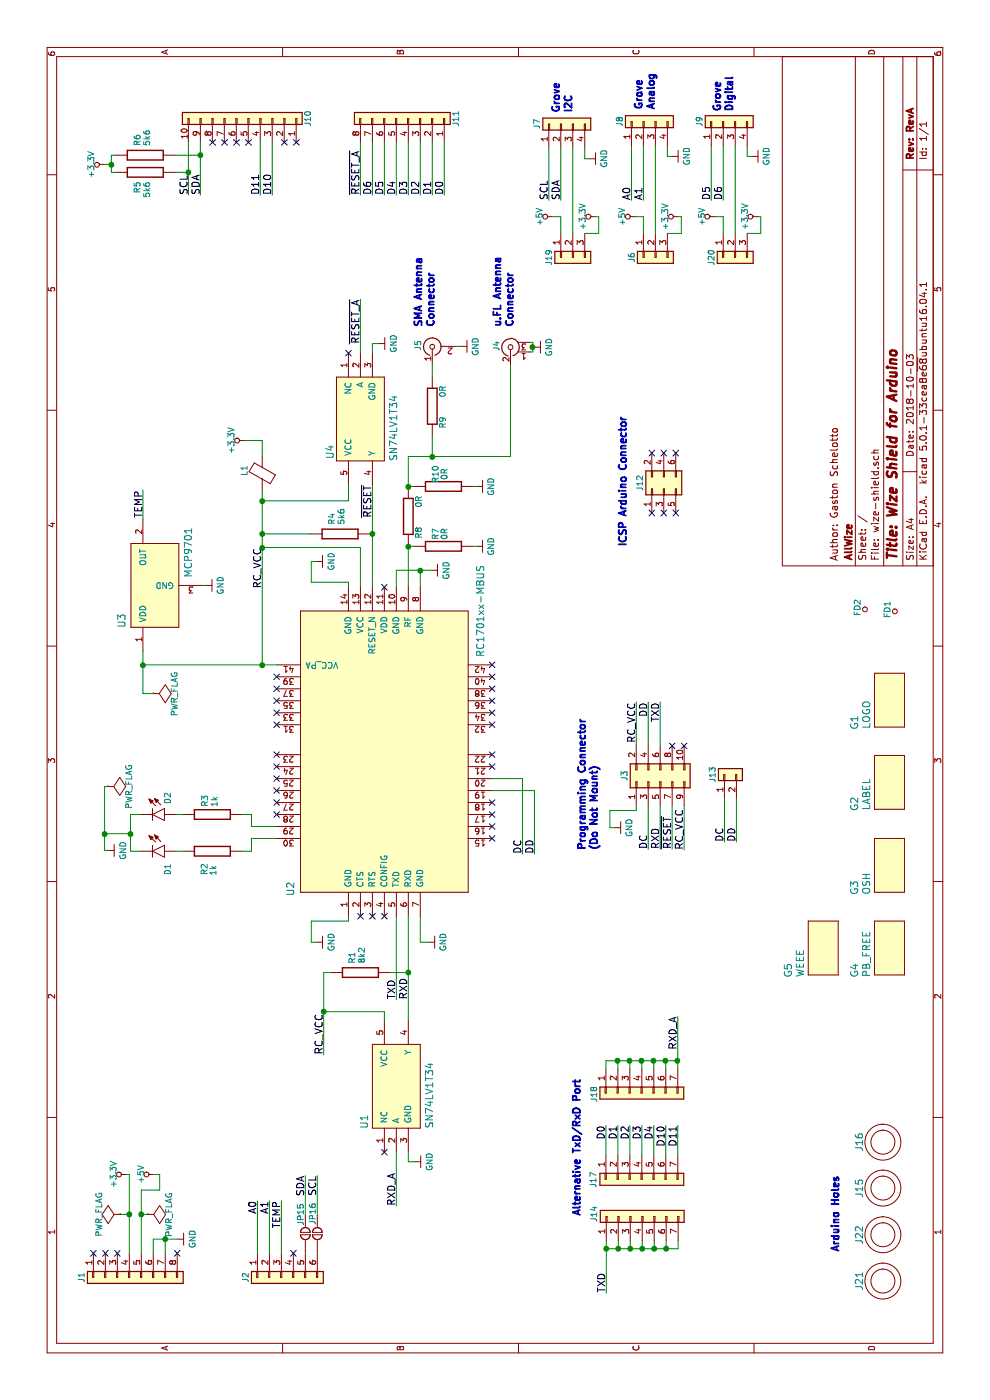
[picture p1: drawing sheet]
EESchema Schematic File Version 4
LIBS:wize-shield-cache
EELAYER 26 0
EELAYER END
$Descr A4 11693 8268
encoding utf-8
Sheet 1 1
Title "Wize Shield for Arduino"
Date "2018-10-03"
Rev "RevA"
Comp "AllWize"
Comment1 "Author: Gaston Schelotto"
Comment2 ""
Comment3 ""
Comment4 ""
$EndDescr
$Comp
L wize-shield:FIDUCIAL FD1
U 1 1
P 6590 7495
F 0 "FD1" H 6605 7580 50  0000 C CNN
F 1 "FIDUCIAL" H 6615 7665 50  0001 C CNN
F 2 "WIZE-SHIELD:FIDUCIAL-08" H 6590 7495 60  0001 C CNN
F 3 "" H 6590 7495 60  0000 C CNN
F 4 "Fiducial" H 6590 7495 60  0001 C CNN "Function"
F 5 "NA" H 6590 7495 60  0001 C CNN "PN"
	1    6590 7495
	1    0    0    -1  
$EndComp
$Comp
L wize-shield:LOGO G1
U 1 1
P 5620 7305
F 0 "G1" H 5660 7475 60  0000 C CNN
F 1 "LOGO" H 5725 7375 60  0000 C CNN
F 2 "WIZE-SHIELD:allwize-logo-2" H 5620 7305 60  0001 C CNN
F 3 "" H 5620 7305 60  0000 C CNN
F 4 "Logo Mark" H 5620 7305 60  0001 C CNN "Function"
F 5 "NA" H 5620 7305 60  0001 C CNN "PN"
	1    5620 7305
	1    0    0    -1  
$EndComp
$Comp
L wize-shield:R R4
U 1 1
P 7235 2840
F 0 "R4" H 7360 2775 50  0000 C CNN
F 1 "5k6" H 7380 2855 50  0000 C CNN
F 2 "WIZE-SHIELD:R_0603" H 7235 2840 60  0001 C CNN
F 3 "" H 7235 2840 60  0000 C CNN
F 4 "Pull-up resistor" H 7235 2840 60  0001 C CNN "Function"
F 5 "ERJ-3EKF5601V" H 7235 2840 60  0001 C CNN "PN"
	1    7235 2840
	1    0    0    1   
$EndComp
$Comp
L power:+5V #PWR01
U 1 1
P 9885 5305
F 0 "#PWR01" H 9885 5265 50  0001 C CNN
F 1 "+5V" H 9885 5415 50  0000 C CNN
F 2 "" H 9885 5305 60  0000 C CNN
F 3 "" H 9885 5305 60  0000 C CNN
	1    9885 5305
	1    0    0    -1  
$EndComp
$Comp
L power:GND #PWR02
U 1 1
P 4590 955
F 0 "#PWR02" H 4590 955 50  0001 C CNN
F 1 "GND" H 4590 885 50  0000 C CNN
F 2 "" H 4590 955 60  0000 C CNN
F 3 "" H 4590 955 60  0000 C CNN
	1    4590 955 
	1    0    0    -1  
$EndComp
$Comp
L wize-shield:R R2
U 1 1
P 4585 1775
F 0 "R2" H 4735 1845 50  0000 C CNN
F 1 "1k" H 4745 1770 50  0000 C CNN
F 2 "WIZE-SHIELD:R_0603" H 4585 1775 60  0001 C CNN
F 3 "" H 4585 1775 60  0000 C CNN
F 4 "Series Resistor" V 4585 1775 60  0001 C CNN "Function"
F 5 "RC0603FR-071KL" H 4585 1775 60  0001 C CNN "PN"
	1    4585 1775
	-1   0    0    -1  
$EndComp
$Comp
L wize-shield:LED-DIODE D1
U 1 1
P 4585 1375
F 0 "D1" H 4685 1375 50  0000 L BNN
F 1 "LED-DIODE" V 4775 1195 50  0001 L BNN
F 2 "WIZE-SHIELD:LED_0603" H 4585 1375 60  0001 C CNN
F 3 "" H 4585 1375 60  0000 C CNN
F 4 "Green LED" V 4585 1375 60  0001 C CNN "Function"
F 5 "KPT-1608LVZGCK" V 4585 1375 60  0001 C CNN "PN"
	1    4585 1375
	-1   0    0    1   
$EndComp
$Comp
L wize-shield:FIDUCIAL FD2
U 1 1
P 6605 7245
F 0 "FD2" H 6620 7330 50  0000 C CNN
F 1 "FIDUCIAL" H 6630 7415 50  0001 C CNN
F 2 "WIZE-SHIELD:FIDUCIAL-08" H 6605 7245 60  0001 C CNN
F 3 "" H 6605 7245 60  0000 C CNN
F 4 "Fiducial" H 6605 7245 60  0001 C CNN "Function"
F 5 "NA" H 6605 7245 60  0001 C CNN "PN"
	1    6605 7245
	1    0    0    -1  
$EndComp
$Comp
L wize-shield:Conn_01x06 J2
U 1 1
P 1025 2350
F 0 "J2" H 1025 2650 50  0000 C CNN
F 1 "Conn_01x06" H 1025 1950 50  0001 C CNN
F 2 "WIZE-SHIELD:PinHeader_1x06_P2.54mm_Vertical" H 1025 2350 50  0001 C CNN
F 3 "" H 1025 2350 50  0001 C CNN
F 4 "1x6 Connector" H 1025 2350 60  0001 C CNN "Function"
F 5 "PEC06SAAN" H 1025 2350 60  0001 C CNN "PN"
	1    1025 2350
	-1   0    0    -1  
$EndComp
$Comp
L wize-shield:Conn_01x08 J1
U 1 1
P 1025 1080
F 0 "J1" H 1025 1480 50  0000 C CNN
F 1 "Conn_01x08" H 1025 580 50  0001 C CNN
F 2 "WIZE-SHIELD:PinHeader_1x08_P2.54mm_Vertical" H 1025 1080 50  0001 C CNN
F 3 "" H 1025 1080 50  0001 C CNN
F 4 "1x8 Connector" H 1025 1080 60  0001 C CNN "Function"
F 5 "PEC08SAAN" H 1025 1080 60  0001 C CNN "PN"
	1    1025 1080
	-1   0    0    -1  
$EndComp
$Comp
L wize-shield:Conn_01x10 J10
U 1 1
P 10705 2075
F 0 "J10" H 10705 2575 50  0000 C CNN
F 1 "Conn_01x10" H 10705 1475 50  0001 C CNN
F 2 "WIZE-SHIELD:PinHeader_1x10_P2.54mm_Vertical" H 10705 2075 50  0001 C CNN
F 3 "" H 10705 2075 50  0001 C CNN
F 4 "1x10 Connector" H 10705 2075 60  0001 C CNN "Function"
F 5 "PEC10SAAN" H 10705 2075 60  0001 C CNN "PN"
	1    10705 2075
	1    0    0    1   
$EndComp
$Comp
L wize-shield:Conn_02x05_Odd_Even J3
U 1 1
P 5165 5515
F 0 "J3" H 5215 5815 50  0000 C CNN
F 1 "Conn_02x05_Odd_Even" H 5215 5215 50  0001 C CNN
F 2 "WIZE-SHIELD:PinHeader_2x05_P1.27mm_Vertical_SMD" H 5165 5515 50  0001 C CNN
F 3 "" H 5165 5515 50  0001 C CNN
F 4 "2x5 Connector" H 5165 5515 60  0001 C CNN "Function"
F 5 "NA" H 5165 5515 60  0001 C CNN "PN"
	1    5165 5515
	1    0    0    -1  
$EndComp
$Comp
L wize-shield:Conn_01x08 J11
U 1 1
P 10705 3410
F 0 "J11" H 10705 3810 50  0000 C CNN
F 1 "Conn_01x08" H 10705 2910 50  0001 C CNN
F 2 "WIZE-SHIELD:PinHeader_1x08_P2.54mm_Vertical" H 10705 3410 50  0001 C CNN
F 3 "" H 10705 3410 50  0001 C CNN
F 4 "1x8 Connector" H 10705 3410 60  0001 C CNN "Function"
F 5 "PEC08SAAN" H 10705 3410 60  0001 C CNN "PN"
	1    10705 3410
	1    0    0    1   
$EndComp
$Comp
L wize-shield:Conn_01x03 J6
U 1 1
P 9545 5475
F 0 "J6" H 9545 5675 50  0000 C CNN
F 1 "Conn_01x03" H 9545 5275 50  0001 C CNN
F 2 "WIZE-SHIELD:PinHeader_1x03_P2.54mm_Vertical" H 9545 5475 50  0001 C CNN
F 3 "" H 9545 5475 50  0001 C CNN
F 4 "1x3 Connector" H 9545 5475 60  0001 C CNN "Function"
F 5 "PEC03SAAN" H 9545 5475 60  0001 C CNN "PN"
	1    9545 5475
	-1   0    0    -1  
$EndComp
$Comp
L wize-shield:Conn_01x04 J7
U 1 1
P 10660 4685
F 0 "J7" H 10660 4885 50  0000 C CNN
F 1 "Conn_01x04" H 10660 4385 50  0001 C CNN
F 2 "WIZE-SHIELD:GROVE-TH-1x04-P2.00mm_Horizontal" H 10660 4685 50  0001 C CNN
F 3 "" H 10660 4685 50  0001 C CNN
F 4 "1x4 Connector" H 10660 4685 60  0001 C CNN "Function"
F 5 "110990037" H 10660 4685 60  0001 C CNN "PN"
	1    10660 4685
	1    0    0    -1  
$EndComp
$Comp
L wize-shield:R R3
U 1 1
P 4890 1775
F 0 "R3" H 4775 1840 50  0000 C CNN
F 1 "1k" H 4780 1760 50  0000 C CNN
F 2 "WIZE-SHIELD:R_0603" H 4890 1775 60  0001 C CNN
F 3 "" H 4890 1775 60  0000 C CNN
F 4 "Series Resistor" V 4890 1775 60  0001 C CNN "Function"
F 5 "RC0603FR-071KL" H 4890 1775 60  0001 C CNN "PN"
	1    4890 1775
	-1   0    0    -1  
$EndComp
$Comp
L wize-shield:LED-DIODE D2
U 1 1
P 4890 1375
F 0 "D2" H 4700 1375 50  0000 L BNN
F 1 "LED-DIODE" V 5080 1195 50  0001 L BNN
F 2 "WIZE-SHIELD:LED_0603" H 4890 1375 60  0001 C CNN
F 3 "" H 4890 1375 60  0000 C CNN
F 4 "Green LED" V 4890 1375 60  0001 C CNN "Function"
F 5 "KPT-1608LVZGCK" V 4890 1375 60  0001 C CNN "PN"
	1    4890 1375
	-1   0    0    1   
$EndComp
Wire Wire Line
	4585 2025 4585 2100
Wire Wire Line
	4585 2100 4690 2100
Wire Wire Line
	4690 2100 4690 2310
Wire Wire Line
	4790 2310 4790 2100
Wire Wire Line
	4790 2100 4890 2100
Wire Wire Line
	4890 2100 4890 2025
Wire Wire Line
	4585 1525 4585 1475
Wire Wire Line
	4890 1525 4890 1475
Wire Wire Line
	4585 1175 4585 1090
Wire Wire Line
	4585 1090 4730 1090
Wire Wire Line
	4890 1090 4890 1175
Wire Wire Line
	4590 905  4590 875 
Wire Wire Line
	4590 875  4730 875 
Wire Wire Line
	4730 875  4730 1090
Connection ~ 4730 1090
$Comp
L wize-shield:Ferrite_Bead L1
U 1 1
P 7740 2190
F 0 "L1" V 7590 2215 50  0000 C CNN
F 1 "Ferrite_Bead" V 7890 2190 50  0001 C CNN
F 2 "WIZE-SHIELD:R_0603" V 7670 2190 50  0001 C CNN
F 3 "" H 7740 2190 50  0001 C CNN
F 4 "Ferrite Bead" V 7740 2190 60  0001 C CNN "Function"
F 5 "BLM18SG331TN1" V 7740 2190 60  0001 C CNN "PN"
	1    7740 2190
	0    1    1    0   
$EndComp
NoConn ~ 6790 3210
NoConn ~ 5640 2310
NoConn ~ 5740 2310
NoConn ~ 5840 2310
NoConn ~ 5940 2310
NoConn ~ 6040 2310
NoConn ~ 4890 2310
NoConn ~ 4990 2310
NoConn ~ 5090 2310
NoConn ~ 5190 2310
NoConn ~ 5290 2310
NoConn ~ 5390 2310
Wire Wire Line
	4600 5415 4965 5415
Text Label 4600 5415 0    60   ~ 0
DC
Wire Wire Line
	4600 5515 4965 5515
Text Label 4600 5515 0    60   ~ 0
RXD
Wire Wire Line
	4600 5615 4965 5615
Text Label 4600 5615 0    60   ~ 0
~RESET~
$Comp
L power:GND #PWR03
U 1 1
P 4780 5185
F 0 "#PWR03" H 4780 5185 50  0001 C CNN
F 1 "GND" H 4780 5115 50  0000 C CNN
F 2 "" H 4780 5185 60  0000 C CNN
F 3 "" H 4780 5185 60  0000 C CNN
	1    4780 5185
	1    0    0    -1  
$EndComp
Wire Wire Line
	4780 5135 4780 5095
Wire Wire Line
	4780 5095 4925 5095
Wire Wire Line
	4925 5095 4925 5315
Wire Wire Line
	4925 5315 4965 5315
Wire Wire Line
	4595 5715 4965 5715
Text Label 4595 5715 0    60   ~ 0
RC_VCC
Wire Wire Line
	5830 5315 5465 5315
Text Label 5830 5315 2    60   ~ 0
RC_VCC
Wire Wire Line
	5830 5415 5465 5415
Text Label 5830 5415 2    60   ~ 0
DD
Wire Wire Line
	5830 5515 5465 5515
Text Label 5830 5515 2    60   ~ 0
TXD
NoConn ~ 5465 5615
NoConn ~ 5465 5715
Text Notes 4590 5005 0    60   ~ 12
Programming Connector\n(Do Not Mount)
$Comp
L power:GND #PWR04
U 1 1
P 7005 2695
F 0 "#PWR04" H 7005 2695 50  0001 C CNN
F 1 "GND" H 7005 2625 50  0000 C CNN
F 2 "" H 7005 2695 60  0000 C CNN
F 3 "" H 7005 2695 60  0000 C CNN
	1    7005 2695
	1    0    0    -1  
$EndComp
Wire Wire Line
	7005 2645 7005 2600
Wire Wire Line
	7005 2600 6830 2600
Wire Wire Line
	6830 2600 6830 2910
Wire Wire Line
	6830 2910 6790 2910
$Comp
L power:GND #PWR05
U 1 1
P 6930 3655
F 0 "#PWR05" H 6930 3655 50  0001 C CNN
F 1 "GND" H 6930 3585 50  0000 C CNN
F 2 "" H 6930 3655 60  0000 C CNN
F 3 "" H 6930 3655 60  0000 C CNN
	1    6930 3655
	1    0    0    -1  
$EndComp
Wire Wire Line
	6930 3605 6930 3510
Wire Wire Line
	6930 3310 6790 3310
Wire Wire Line
	6790 3510 6930 3510
Connection ~ 6930 3510
Wire Wire Line
	7120 2190 7120 3010
Wire Wire Line
	7120 3010 6790 3010
Connection ~ 7120 2190
Text Label 7120 2190 2    60   ~ 0
RC_VCC
Wire Wire Line
	7890 2190 8015 2190
Wire Wire Line
	8015 2190 8015 2040
$Comp
L power:+3.3V #PWR06
U 1 1
P 8015 2040
F 0 "#PWR06" H 8015 2000 50  0001 C CNN
F 1 "+3.3V" H 8015 2150 50  0000 C CNN
F 2 "" H 8015 2040 60  0000 C CNN
F 3 "" H 8015 2040 60  0000 C CNN
	1    8015 2040
	1    0    0    -1  
$EndComp
NoConn ~ 5740 4110
NoConn ~ 5840 4110
NoConn ~ 5940 4110
NoConn ~ 6040 4110
NoConn ~ 6140 4110
$Comp
L power:GND #PWR07
U 1 1
P 3825 2695
F 0 "#PWR07" H 3825 2695 50  0001 C CNN
F 1 "GND" H 3825 2625 50  0000 C CNN
F 2 "" H 3825 2695 60  0000 C CNN
F 3 "" H 3825 2695 60  0000 C CNN
	1    3825 2695
	-1   0    0    -1  
$EndComp
Wire Wire Line
	3825 2645 3825 2600
Wire Wire Line
	3825 2600 4000 2600
Wire Wire Line
	4000 2600 4000 2910
Wire Wire Line
	4000 2910 4040 2910
Text Label 7645 3110 2    60   ~ 0
~RESET~
$Comp
L power:GND #PWR08
U 1 1
P 3825 3630
F 0 "#PWR08" H 3825 3630 50  0001 C CNN
F 1 "GND" H 3825 3560 50  0000 C CNN
F 2 "" H 3825 3630 60  0000 C CNN
F 3 "" H 3825 3630 60  0000 C CNN
	1    3825 3630
	-1   0    0    -1  
$EndComp
Wire Wire Line
	3825 3580 3825 3510
Wire Wire Line
	3825 3510 4040 3510
NoConn ~ 5640 4110
NoConn ~ 5390 4110
NoConn ~ 4690 4110
NoConn ~ 4790 4110
NoConn ~ 4890 4110
NoConn ~ 4990 4110
NoConn ~ 5290 4110
Wire Wire Line
	5090 4110 5090 4465
Wire Wire Line
	5090 4465 4560 4465
Wire Wire Line
	5190 4110 5190 4365
Wire Wire Line
	5190 4365 4560 4365
Text Label 4560 4465 0    60   ~ 0
DD
Text Label 4560 4365 0    60   ~ 0
DC
NoConn ~ 4040 3010
NoConn ~ 4040 3110
NoConn ~ 4040 3210
Wire Wire Line
	3345 3310 4040 3310
Wire Wire Line
	3170 3410 3570 3410
Wire Wire Line
	7235 3090 7235 3110
Connection ~ 7235 3110
Wire Wire Line
	7235 2190 7235 2590
Connection ~ 7235 2190
Wire Wire Line
	6140 2190 7120 2190
$Comp
L wize-shield:R R1
U 1 1
P 3570 3010
F 0 "R1" H 3695 2945 50  0000 C CNN
F 1 "8k2" H 3715 3025 50  0000 C CNN
F 2 "WIZE-SHIELD:R_0603" H 3570 3010 60  0001 C CNN
F 3 "" H 3570 3010 60  0000 C CNN
F 4 "Pull-up resistor" H 3570 3010 60  0001 C CNN "Function"
F 5 "CRCW06038K20FKEA" H 3570 3010 60  0001 C CNN "PN"
	1    3570 3010
	1    0    0    1   
$EndComp
Wire Wire Line
	3570 3260 3570 3410
Connection ~ 3570 3410
Wire Wire Line
	3570 2705 3570 2760
Wire Wire Line
	2885 2705 3245 2705
Text Label 2885 2705 0    60   ~ 0
RC_VCC
Wire Wire Line
	9885 5375 9885 5305
$Comp
L power:+3.3V #PWR09
U 1 1
P 9885 5665
F 0 "#PWR09" H 9885 5625 50  0001 C CNN
F 1 "+3.3V" H 9885 5775 50  0000 C CNN
F 2 "" H 9885 5665 60  0000 C CNN
F 3 "" H 9885 5665 60  0000 C CNN
	1    9885 5665
	-1   0    0    -1  
$EndComp
Wire Wire Line
	9745 5575 9745 5690
Wire Wire Line
	9745 5690 9885 5690
Wire Wire Line
	9885 5690 9885 5665
$Comp
L power:+3.3V #PWR010
U 1 1
P 1885 1055
F 0 "#PWR010" H 1885 1015 50  0001 C CNN
F 1 "+3.3V" H 1885 1165 50  0000 C CNN
F 2 "" H 1885 1055 60  0000 C CNN
F 3 "" H 1885 1055 60  0000 C CNN
	1    1885 1055
	1    0    0    -1  
$EndComp
Wire Wire Line
	1550 1080 1550 1005
$Comp
L power:PWR_FLAG #FLG011
U 1 1
P 1550 1005
F 0 "#FLG011" H 1750 1050 50  0001 C CNN
F 1 "PWR_FLAG" H 1550 1185 50  0000 C CNN
F 2 "" H 1550 1005 60  0000 C CNN
F 3 "" H 1550 1005 60  0000 C CNN
	1    1550 1005
	1    0    0    -1  
$EndComp
Wire Wire Line
	1885 1080 1885 1055
Connection ~ 1550 1080
$Comp
L power:+5V #PWR012
U 1 1
P 1885 1285
F 0 "#PWR012" H 1885 1245 50  0001 C CNN
F 1 "+5V" H 1885 1395 50  0000 C CNN
F 2 "" H 1885 1285 60  0000 C CNN
F 3 "" H 1885 1285 60  0000 C CNN
	1    1885 1285
	1    0    0    -1  
$EndComp
Wire Wire Line
	1885 1285 1885 1335
Wire Wire Line
	1885 1335 1755 1335
Wire Wire Line
	1755 1335 1755 1180
$Comp
L power:GND #PWR013
U 1 1
P 1345 1535
F 0 "#PWR013" H 1345 1535 50  0001 C CNN
F 1 "GND" H 1345 1465 50  0000 C CNN
F 2 "" H 1345 1535 60  0000 C CNN
F 3 "" H 1345 1535 60  0000 C CNN
	1    1345 1535
	-1   0    0    -1  
$EndComp
$Comp
L wize-shield:RC1701xx-MBUS U2
U 1 1
P 4240 2510
F 0 "U2" H 4270 2595 60  0000 C CNN
F 1 "RC1701xx-MBUS" H 6590 1010 60  0000 C CNN
F 2 "WIZE-SHIELD:RC1701xx-MBUS" H 4240 2510 60  0001 C CNN
F 3 "" H 4240 2510 60  0000 C CNN
F 4 "M-Bus High power RF Transceiver Module" H 4240 2510 60  0001 C CNN "Function"
F 5 "RC1701HP-MBUS4" H 4240 2510 60  0001 C CNN "PN"
	1    4240 2510
	1    0    0    -1  
$EndComp
$Comp
L power:PWR_FLAG #FLG014
U 1 1
P 1550 1235
F 0 "#FLG014" H 1750 1280 50  0001 C CNN
F 1 "PWR_FLAG" H 1550 1415 50  0000 C CNN
F 2 "" H 1550 1235 60  0000 C CNN
F 3 "" H 1550 1235 60  0000 C CNN
	1    1550 1235
	-1   0    0    1   
$EndComp
Wire Wire Line
	1550 1235 1550 1180
Connection ~ 1550 1180
Wire Wire Line
	1345 1280 1345 1380
Connection ~ 1345 1380
Text Notes 1535 4860 0    60   ~ 12
Alternative TxD/RxD Port
Text Label 10065 3010 0    60   ~ 0
~RESET_A~
$Comp
L wize-shield:SN74LV1T34 U1
U 1 1
P 2270 3110
F 0 "U1" H 2325 3180 60  0000 C CNN
F 1 "SN74LV1T34" H 2545 2635 60  0000 C CNN
F 2 "WIZE-SHIELD:SOT-23-5" H 2270 3110 60  0001 C CNN
F 3 "" H 2270 3110 60  0000 C CNN
F 4 "Logic Level Shifter" H 2270 3110 60  0001 C CNN "Function"
F 5 "SN74LV1T34DBVR" H 2270 3110 60  0001 C CNN "PN"
	1    2270 3110
	1    0    0    -1  
$EndComp
Wire Wire Line
	3170 3210 3245 3210
Wire Wire Line
	3245 3210 3245 2705
Connection ~ 3245 2705
NoConn ~ 2070 3210
$Comp
L power:GND #PWR015
U 1 1
P 1990 3515
F 0 "#PWR015" H 1990 3515 50  0001 C CNN
F 1 "GND" H 1990 3445 50  0000 C CNN
F 2 "" H 1990 3515 60  0000 C CNN
F 3 "" H 1990 3515 60  0000 C CNN
	1    1990 3515
	-1   0    0    -1  
$EndComp
Wire Wire Line
	1990 3465 1990 3410
Wire Wire Line
	1990 3410 2070 3410
Wire Wire Line
	1620 3310 2070 3310
Text Label 1620 3310 0    60   ~ 0
RXD_A
Text Label 3345 3310 0    60   ~ 0
TXD
Text Label 3345 3410 0    60   ~ 0
RXD
$Comp
L wize-shield:SN74LV1T34 U4
U 1 1
P 8545 2810
F 0 "U4" H 9170 2865 60  0000 C CNN
F 1 "SN74LV1T34" H 8970 2335 60  0000 C CNN
F 2 "WIZE-SHIELD:SOT-23-5" H 8545 2810 60  0001 C CNN
F 3 "" H 8545 2810 60  0000 C CNN
F 4 "Logic Level Shifter" H 8545 2810 60  0001 C CNN "Function"
F 5 "SN74LV1T34DBVR" H 8545 2810 60  0001 C CNN "PN"
	1    8545 2810
	-1   0    0    -1  
$EndComp
NoConn ~ 8745 2910
$Comp
L power:GND #PWR016
U 1 1
P 8825 3215
F 0 "#PWR016" H 8825 3215 50  0001 C CNN
F 1 "GND" H 8825 3145 50  0000 C CNN
F 2 "" H 8825 3215 60  0000 C CNN
F 3 "" H 8825 3215 60  0000 C CNN
	1    8825 3215
	1    0    0    -1  
$EndComp
Wire Wire Line
	8825 3165 8825 3110
Wire Wire Line
	8825 3110 8745 3110
Wire Wire Line
	9195 3010 8745 3010
Text Label 9195 3010 2    60   ~ 0
~RESET_A~
Wire Wire Line
	6790 3110 7235 3110
Wire Wire Line
	7645 2910 7510 2910
Wire Wire Line
	7510 2910 7510 2190
Connection ~ 7510 2190
$Comp
L wize-shield:Conn_Coaxial J5
U 1 1
P 8800 3610
F 0 "J5" H 8810 3730 50  0000 C CNN
F 1 "Conn_Coaxial" V 8915 3610 50  0001 C CNN
F 2 "WIZE-SHIELD:SMA_Jack" H 8800 3610 50  0001 C CNN
F 3 "" H 8800 3610 50  0001 C CNN
F 4 "SMA Antenna Connector" H 8800 3610 60  0001 C CNN "Function"
F 5 "PCB.SMAFST.J.A.HT" H 8800 3610 60  0001 C CNN "PN"
	1    8800 3610
	1    0    0    -1  
$EndComp
$Comp
L power:GND #PWR017
U 1 1
P 8800 3900
F 0 "#PWR017" H 8800 3900 50  0001 C CNN
F 1 "GND" H 8800 3830 50  0000 C CNN
F 2 "" H 8800 3900 60  0000 C CNN
F 3 "" H 8800 3900 60  0000 C CNN
	1    8800 3900
	1    0    0    -1  
$EndComp
Wire Wire Line
	8800 3850 8800 3810
$Comp
L power:GND #PWR018
U 1 1
P 10370 4975
F 0 "#PWR018" H 10370 4975 50  0001 C CNN
F 1 "GND" H 10370 4905 50  0000 C CNN
F 2 "" H 10370 4975 60  0000 C CNN
F 3 "" H 10370 4975 60  0000 C CNN
	1    10370 4975
	-1   0    0    -1  
$EndComp
Wire Wire Line
	10370 4925 10370 4885
Wire Wire Line
	10370 4885 10460 4885
Text Label 10020 4585 0    60   ~ 0
SCL
Wire Wire Line
	10020 4585 10460 4585
Wire Wire Line
	10020 4685 10460 4685
Text Label 10020 4685 0    60   ~ 0
SDA
$Comp
L power:GND #PWR019
U 1 1
P 10390 5665
F 0 "#PWR019" H 10390 5665 50  0001 C CNN
F 1 "GND" H 10390 5595 50  0000 C CNN
F 2 "" H 10390 5665 60  0000 C CNN
F 3 "" H 10390 5665 60  0000 C CNN
	1    10390 5665
	-1   0    0    -1  
$EndComp
Wire Wire Line
	10390 5615 10390 5575
Wire Wire Line
	10390 5575 10480 5575
Text Label 10020 5275 0    60   ~ 0
A0
Wire Wire Line
	10020 5275 10480 5275
Wire Wire Line
	10020 5375 10480 5375
Text Label 10020 5375 0    60   ~ 0
A1
$Comp
L power:GND #PWR020
U 1 1
P 10390 6330
F 0 "#PWR020" H 10390 6330 50  0001 C CNN
F 1 "GND" H 10390 6260 50  0000 C CNN
F 2 "" H 10390 6330 60  0000 C CNN
F 3 "" H 10390 6330 60  0000 C CNN
	1    10390 6330
	-1   0    0    -1  
$EndComp
Wire Wire Line
	10390 6280 10390 6240
Wire Wire Line
	10390 6240 10480 6240
Text Label 10020 5940 0    60   ~ 0
D5
Wire Wire Line
	10020 5940 10480 5940
Wire Wire Line
	10020 6040 10480 6040
Text Label 10020 6040 0    60   ~ 0
D6
Text Notes 10750 4790 0    60   ~ 12
Grove\nI2C
Text Notes 10775 5480 0    60   ~ 12
Grove\nAnalog
Text Notes 10760 6135 0    60   ~ 12
Grove\nDigital
Text Label 10065 1575 0    60   ~ 0
SCL
Text Label 10065 1675 0    60   ~ 0
SDA
Text Label 1665 2150 2    60   ~ 0
A0
Text Label 1665 2250 2    60   ~ 0
A1
Text Label 1665 2350 2    60   ~ 0
TEMP
Text Label 10065 3110 0    60   ~ 0
D6
Text Label 10065 3210 0    60   ~ 0
D5
$Comp
L wize-shield:MCP9701 U3
U 1 1
P 6455 1095
F 0 "U3" H 6510 1175 60  0000 C CNN
F 1 "MCP9701" H 7080 620 60  0000 C CNN
F 2 "WIZE-SHIELD:SOT-23-3" H 6455 1095 60  0001 C CNN
F 3 "" H 6455 1095 60  0000 C CNN
F 4 "Temperature Sensors" H 6455 1095 60  0001 C CNN "Function"
F 5 "MCP9701T-E/TT" H 6455 1095 60  0001 C CNN "PN"
	1    6455 1095
	1    0    0    -1  
$EndComp
Wire Wire Line
	5900 1195 6140 1195
$Comp
L power:GND #PWR021
U 1 1
P 6805 1770
F 0 "#PWR021" H 6805 1770 50  0001 C CNN
F 1 "GND" H 6805 1700 50  0000 C CNN
F 2 "" H 6805 1770 60  0000 C CNN
F 3 "" H 6805 1770 60  0000 C CNN
	1    6805 1770
	1    0    0    -1  
$EndComp
Wire Wire Line
	6805 1720 6805 1695
Wire Wire Line
	7355 1195 7600 1195
Text Label 7600 1195 2    60   ~ 0
TEMP
Text Label 10065 3610 0    60   ~ 0
D1
Text Label 10065 3710 0    60   ~ 0
D0
Text Label 3205 5660 2    60   ~ 0
RXD_A
Text Label 895  5065 0    60   ~ 0
TXD
Text Label 2295 5060 2    60   ~ 0
D0
Text Label 2295 5260 2    60   ~ 0
D2
Text Label 2295 5160 2    60   ~ 0
D1
Text Label 2295 5360 2    60   ~ 0
D3
Text Label 10065 2175 0    60   ~ 0
D11
Text Label 10065 2275 0    60   ~ 0
D10
Wire Wire Line
	6140 1195 6140 2190
Connection ~ 6140 2190
$Comp
L wize-shield:Conn_01x04 J8
U 1 1
P 10680 5375
F 0 "J8" H 10680 5575 50  0000 C CNN
F 1 "Conn_01x04" H 10680 5075 50  0001 C CNN
F 2 "WIZE-SHIELD:GROVE-TH-1x04-P2.00mm_Horizontal" H 10680 5375 50  0001 C CNN
F 3 "" H 10680 5375 50  0001 C CNN
F 4 "1x4 Connector" H 10680 5375 60  0001 C CNN "Function"
F 5 "110990037" H 10680 5375 60  0001 C CNN "PN"
	1    10680 5375
	1    0    0    -1  
$EndComp
$Comp
L wize-shield:Conn_01x04 J9
U 1 1
P 10680 6040
F 0 "J9" H 10680 6240 50  0000 C CNN
F 1 "Conn_01x04" H 10680 5740 50  0001 C CNN
F 2 "WIZE-SHIELD:GROVE-TH-1x04-P2.00mm_Horizontal" H 10680 6040 50  0001 C CNN
F 3 "" H 10680 6040 50  0001 C CNN
F 4 "1x4 Connector" H 10680 6040 60  0001 C CNN "Function"
F 5 "110990037" H 10680 6040 60  0001 C CNN "PN"
	1    10680 6040
	1    0    0    -1  
$EndComp
$Comp
L power:PWR_FLAG #FLG022
U 1 1
P 5125 900
F 0 "#FLG022" H 5325 945 50  0001 C CNN
F 1 "PWR_FLAG" H 5125 1080 50  0000 C CNN
F 2 "" H 5125 900 60  0000 C CNN
F 3 "" H 5125 900 60  0000 C CNN
	1    5125 900 
	-1   0    0    1   
$EndComp
Wire Wire Line
	5125 875  5125 900 
Connection ~ 4730 875 
$Comp
L power:PWR_FLAG #FLG023
U 1 1
P 5900 1280
F 0 "#FLG023" H 6100 1325 50  0001 C CNN
F 1 "PWR_FLAG" H 5900 1460 50  0000 C CNN
F 2 "" H 5900 1280 60  0000 C CNN
F 3 "" H 5900 1280 60  0000 C CNN
	1    5900 1280
	-1   0    0    1   
$EndComp
Wire Wire Line
	5900 1280 5900 1195
Connection ~ 6140 1195
$Comp
L wize-shield:Conn_02x03_Odd_Even J12
U 1 1
P 7610 5545
F 0 "J12" H 7660 5745 50  0000 C CNN
F 1 "Conn_02x03_Odd_Even" H 7660 5345 50  0001 C CNN
F 2 "WIZE-SHIELD:PinHeader_2x03_P2.54mm_Vertical" H 7610 5545 50  0001 C CNN
F 3 "" H 7610 5545 50  0001 C CNN
F 4 "2x3 Connector" H 7610 5545 60  0001 C CNN "Function"
F 5 "NA" H 7610 5545 60  0001 C CNN "PN"
	1    7610 5545
	1    0    0    -1  
$EndComp
Text Notes 7125 5245 0    60   ~ 12
ICSP Arduino Connector
NoConn ~ 7410 5445
NoConn ~ 7410 5545
NoConn ~ 7410 5645
NoConn ~ 7910 5445
NoConn ~ 7910 5545
NoConn ~ 7910 5645
$Comp
L wize-shield:R R6
U 1 1
P 10400 1215
F 0 "R6" H 10525 1150 50  0000 C CNN
F 1 "5k6" H 10545 1230 50  0000 C CNN
F 2 "WIZE-SHIELD:R_0603" H 10400 1215 60  0001 C CNN
F 3 "" H 10400 1215 60  0000 C CNN
F 4 "Pull-up resistor" H 10400 1215 60  0001 C CNN "Function"
F 5 "ERJ-3EKF5601V" H 10400 1215 60  0001 C CNN "PN"
	1    10400 1215
	1    0    0    1   
$EndComp
$Comp
L wize-shield:R R5
U 1 1
P 10255 1215
F 0 "R5" H 10380 1150 50  0000 C CNN
F 1 "5k6" H 10400 1230 50  0000 C CNN
F 2 "WIZE-SHIELD:R_0603" H 10255 1215 60  0001 C CNN
F 3 "" H 10255 1215 60  0000 C CNN
F 4 "Pull-up resistor" H 10255 1215 60  0001 C CNN "Function"
F 5 "ERJ-3EKF5601V" H 10255 1215 60  0001 C CNN "PN"
	1    10255 1215
	-1   0    0    1   
$EndComp
Connection ~ 10255 1575
Connection ~ 10400 1675
Wire Wire Line
	10255 965  10255 930 
Wire Wire Line
	10255 930  10320 930 
Wire Wire Line
	10400 930  10400 965 
Wire Wire Line
	10255 1465 10255 1575
Wire Wire Line
	10400 1465 10400 1675
$Comp
L power:+3.3V #PWR024
U 1 1
P 10320 870
F 0 "#PWR024" H 10320 830 50  0001 C CNN
F 1 "+3.3V" H 10320 980 50  0000 C CNN
F 2 "" H 10320 870 60  0000 C CNN
F 3 "" H 10320 870 60  0000 C CNN
	1    10320 870 
	1    0    0    -1  
$EndComp
Wire Wire Line
	10320 870  10320 930 
Connection ~ 10320 930 
$Comp
L wize-shield:Conn_01x02 J13
U 1 1
P 5225 6050
F 0 "J13" H 5225 6150 50  0000 C CNN
F 1 "Conn_01x02" H 5225 5850 50  0001 C CNN
F 2 "WIZE-SHIELD:PinHeader_1x02_P2.54mm_Vertical" H 5225 6050 50  0001 C CNN
F 3 "" H 5225 6050 50  0001 C CNN
F 4 "1x2 Connector" H 5225 6050 60  0001 C CNN "Function"
F 5 "NA" H 5225 6050 60  0001 C CNN "PN"
	1    5225 6050
	1    0    0    -1  
$EndComp
Wire Wire Line
	4660 6050 5025 6050
Text Label 4660 6050 0    60   ~ 0
DC
Wire Wire Line
	4660 6150 5025 6150
Text Label 4660 6150 0    60   ~ 0
DD
$Comp
L wize-shield:NPTH-HOLE J21
U 1 1
P 995 7375
F 0 "J21" H 995 7575 60  0000 C CNN
F 1 "NPTH-HOLE" H 1195 7125 60  0001 C CNN
F 2 "WIZE-SHIELD:HOLE_3.10MM" H 995 7375 60  0001 C CNN
F 3 "" H 995 7375 60  0000 C CNN
F 4 "NPTH Hole" H 995 7375 60  0001 C CNN "Function"
F 5 "NA" H 995 7375 60  0001 C CNN "PN"
	1    995  7375
	1    0    0    -1  
$EndComp
$Comp
L wize-shield:NPTH-HOLE J22
U 1 1
P 1380 7375
F 0 "J22" H 1380 7575 60  0000 C CNN
F 1 "NPTH-HOLE" H 1580 7125 60  0001 C CNN
F 2 "WIZE-SHIELD:HOLE_3.10MM" H 1380 7375 60  0001 C CNN
F 3 "" H 1380 7375 60  0000 C CNN
F 4 "NPTH Hole" H 1380 7375 60  0001 C CNN "Function"
F 5 "NA" H 1380 7375 60  0001 C CNN "PN"
	1    1380 7375
	1    0    0    -1  
$EndComp
$Comp
L wize-shield:NPTH-HOLE J15
U 1 1
P 1770 7375
F 0 "J15" H 1770 7575 60  0000 C CNN
F 1 "NPTH-HOLE" H 1970 7125 60  0001 C CNN
F 2 "WIZE-SHIELD:HOLE_3.10MM" H 1770 7375 60  0001 C CNN
F 3 "" H 1770 7375 60  0000 C CNN
F 4 "NPTH Hole" H 1770 7375 60  0001 C CNN "Function"
F 5 "NA" H 1770 7375 60  0001 C CNN "PN"
	1    1770 7375
	1    0    0    -1  
$EndComp
$Comp
L wize-shield:NPTH-HOLE J16
U 1 1
P 2155 7375
F 0 "J16" H 2155 7575 60  0000 C CNN
F 1 "NPTH-HOLE" H 2355 7125 60  0001 C CNN
F 2 "WIZE-SHIELD:HOLE_3.10MM" H 2155 7375 60  0001 C CNN
F 3 "" H 2155 7375 60  0000 C CNN
F 4 "NPTH Hole" H 2155 7375 60  0001 C CNN "Function"
F 5 "NA" H 2155 7375 60  0001 C CNN "PN"
	1    2155 7375
	1    0    0    -1  
$EndComp
Text Notes 1235 7020 0    60   ~ 12
Arduino Holes
$Comp
L wize-shield:LOGO G2
U 1 1
P 4935 7305
F 0 "G2" H 4980 7475 60  0000 C CNN
F 1 "LABEL" H 5060 7375 60  0000 C CNN
F 2 "WIZE-SHIELD:LABEL_15x7mm" H 4935 7305 60  0001 C CNN
F 3 "" H 4935 7305 60  0000 C CNN
F 4 "Label Zone" H 4935 7305 60  0001 C CNN "Function"
F 5 "NA" H 4935 7305 60  0001 C CNN "PN"
	1    4935 7305
	1    0    0    -1  
$EndComp
Wire Wire Line
	1540 2550 1875 2550
Text Label 1875 2550 2    60   ~ 0
SDA
Wire Wire Line
	1540 2650 1875 2650
Text Label 1875 2650 2    60   ~ 0
SCL
NoConn ~ 1225 1480
NoConn ~ 1225 780 
NoConn ~ 1225 880 
NoConn ~ 1225 980 
Wire Wire Line
	1225 1080 1550 1080
Wire Wire Line
	1755 1180 1550 1180
Wire Wire Line
	1225 1280 1345 1280
Wire Wire Line
	1225 1380 1345 1380
Wire Wire Line
	1225 2550 1240 2550
Wire Wire Line
	1225 2650 1240 2650
Wire Wire Line
	1225 2350 1665 2350
Wire Wire Line
	1665 2250 1225 2250
Wire Wire Line
	1225 2150 1665 2150
NoConn ~ 1225 2450
Wire Wire Line
	10505 3710 10065 3710
Wire Wire Line
	10065 3610 10505 3610
Wire Wire Line
	10065 3210 10505 3210
Wire Wire Line
	10505 3110 10065 3110
Wire Wire Line
	10065 3010 10505 3010
NoConn ~ 10505 2075
NoConn ~ 10505 1975
NoConn ~ 10505 1875
NoConn ~ 10505 1775
Wire Wire Line
	10065 1575 10255 1575
Wire Wire Line
	10065 1675 10400 1675
Wire Wire Line
	10505 2175 10065 2175
Wire Wire Line
	10065 2275 10505 2275
Text Label 10065 3410 0    60   ~ 0
D3
Text Label 10065 3510 0    60   ~ 0
D2
Wire Wire Line
	10505 3410 10065 3410
Wire Wire Line
	10065 3510 10505 3510
Wire Wire Line
	10505 3310 10065 3310
Text Label 10065 3310 0    60   ~ 0
D4
Text Label 2295 5460 2    60   ~ 0
D4
Text Label 2295 5660 2    60   ~ 0
D11
Text Label 2295 5560 2    60   ~ 0
D10
Wire Wire Line
	895  5065 1265 5065
Wire Wire Line
	1335 5165 1265 5165
Wire Wire Line
	1265 5065 1265 5165
Connection ~ 1265 5065
Wire Wire Line
	1265 5265 1335 5265
Connection ~ 1265 5165
Wire Wire Line
	1265 5365 1335 5365
Connection ~ 1265 5265
Wire Wire Line
	1265 5465 1335 5465
Connection ~ 1265 5365
Wire Wire Line
	1265 5565 1335 5565
Connection ~ 1265 5465
Wire Wire Line
	1265 5665 1335 5665
Connection ~ 1265 5565
Wire Wire Line
	3205 5660 2835 5660
Wire Wire Line
	2765 5560 2835 5560
Wire Wire Line
	2835 5660 2835 5560
Connection ~ 2835 5660
Wire Wire Line
	2835 5460 2765 5460
Connection ~ 2835 5560
Wire Wire Line
	2835 5360 2765 5360
Connection ~ 2835 5460
Wire Wire Line
	2835 5260 2765 5260
Connection ~ 2835 5360
Wire Wire Line
	2835 5160 2765 5160
Connection ~ 2835 5260
Wire Wire Line
	2835 5060 2765 5060
Connection ~ 2835 5160
$Comp
L wize-shield:R R9
U 1 1
P 8300 3610
F 0 "R9" V 8210 3475 50  0000 C CNN
F 1 "0R" V 8210 3735 50  0000 C CNN
F 2 "WIZE-SHIELD:R_0603_ANTENNA" H 8300 3610 60  0001 C CNN
F 3 "" H 8300 3610 60  0000 C CNN
F 4 "Series Resistor" V 8300 3610 60  0001 C CNN "Function"
F 5 "CRCW06030000Z0EAC" H 8300 3610 60  0001 C CNN "PN"
	1    8300 3610
	0    1    -1   0   
$EndComp
Text Notes 8960 3640 0    60   ~ 12
SMA Antenna\nConnector
$Comp
L power:GND #PWR025
U 1 1
P 8795 4515
F 0 "#PWR025" H 8795 4515 50  0001 C CNN
F 1 "GND" H 8795 4445 50  0000 C CNN
F 2 "" H 8795 4515 60  0000 C CNN
F 3 "" H 8795 4515 60  0000 C CNN
	1    8795 4515
	1    0    0    -1  
$EndComp
Wire Wire Line
	8650 3610 8550 3610
Wire Wire Line
	7880 3610 8050 3610
Text Notes 8960 4300 0    60   ~ 12
u.FL Antenna\nConnector
$Comp
L wize-shield:Conn_Coaxial_uFL J4
U 1 1
P 8795 4265
F 0 "J4" H 8805 4385 50  0000 C CNN
F 1 "Conn_Coaxial_uFL" V 8910 4265 50  0001 C CNN
F 2 "WIZE-SHIELD:uFL-CONN" H 8795 4265 50  0001 C CNN
F 3 "" H 8795 4265 50  0001 C CNN
F 4 "uFL Antenna Connector" H 8795 4265 60  0001 C CNN "Function"
F 5 "U.FL-R-SMT(10)" H 8795 4265 60  0001 C CNN "PN"
	1    8795 4265
	1    0    0    -1  
$EndComp
Wire Wire Line
	8795 4465 8795 4450
Wire Wire Line
	8755 4450 8795 4450
Wire Wire Line
	8835 4450 8835 4425
Wire Wire Line
	8755 4450 8755 4425
Connection ~ 8795 4450
Wire Wire Line
	7880 4265 8645 4265
$Comp
L wize-shield:SolderJumper_2_Open JP15
U 1 1
P 1390 2550
F 0 "JP15" H 1550 2590 50  0000 C CNN
F 1 "SolderJumper_2_Open" H 1390 2450 50  0001 C CNN
F 2 "WIZE-SHIELD:SolderJumper-2_P1.3mm_Open_Pad1.0x1.5mm" H 1390 2550 50  0001 C CNN
F 3 "" H 1390 2550 50  0001 C CNN
F 4 "Solder Jumper Open" H 1390 2550 60  0001 C CNN "Function"
F 5 "NA" H 1390 2550 60  0001 C CNN "PN"
	1    1390 2550
	1    0    0    -1  
$EndComp
$Comp
L wize-shield:SolderJumper_2_Open JP16
U 1 1
P 1390 2650
F 0 "JP16" H 1555 2690 50  0000 C CNN
F 1 "SolderJumper_2_Open" H 1390 2550 50  0001 C CNN
F 2 "WIZE-SHIELD:SolderJumper-2_P1.3mm_Open_Pad1.0x1.5mm" H 1390 2650 50  0001 C CNN
F 3 "" H 1390 2650 50  0001 C CNN
F 4 "Solder Jumper Open" H 1390 2650 60  0001 C CNN "Function"
F 5 "NA" H 1390 2650 60  0001 C CNN "PN"
	1    1390 2650
	1    0    0    -1  
$EndComp
$Comp
L wize-shield:LOGO G3
U 1 1
P 4240 7305
F 0 "G3" H 4280 7475 60  0000 C CNN
F 1 "OSH" H 4315 7375 60  0000 C CNN
F 2 "WIZE-SHIELD:osh" H 4240 7305 60  0001 C CNN
F 3 "" H 4240 7305 60  0000 C CNN
F 4 "Logo Mark" H 4240 7305 60  0001 C CNN "Function"
F 5 "NA" H 4240 7305 60  0001 C CNN "PN"
	1    4240 7305
	1    0    0    -1  
$EndComp
$Comp
L wize-shield:LOGO G4
U 1 1
P 3550 7305
F 0 "G4" H 3590 7475 60  0000 C CNN
F 1 "PB_FREE" H 3725 7375 60  0000 C CNN
F 2 "WIZE-SHIELD:Pb-free" H 3550 7305 60  0001 C CNN
F 3 "" H 3550 7305 60  0000 C CNN
F 4 "Logo Mark" H 3550 7305 60  0001 C CNN "Function"
F 5 "NA" H 3550 7305 60  0001 C CNN "PN"
	1    3550 7305
	1    0    0    -1  
$EndComp
$Comp
L wize-shield:LOGO G5
U 1 1
P 3550 6750
F 0 "G5" H 3590 6920 60  0000 C CNN
F 1 "WEEE" H 3650 6820 60  0000 C CNN
F 2 "WIZE-SHIELD:WEEE" H 3550 6750 60  0001 C CNN
F 3 "" H 3550 6750 60  0000 C CNN
F 4 "Logo Mark" H 3550 6750 60  0001 C CNN "Function"
F 5 "NA" H 3550 6750 60  0001 C CNN "PN"
	1    3550 6750
	1    0    0    -1  
$EndComp
Wire Wire Line
	4730 1090 4890 1090
Wire Wire Line
	6930 3510 6930 3310
Wire Wire Line
	7120 2190 7235 2190
Wire Wire Line
	7235 3110 7645 3110
Wire Wire Line
	7235 2190 7510 2190
Wire Wire Line
	3570 3410 4040 3410
Wire Wire Line
	1550 1080 1885 1080
Wire Wire Line
	1550 1180 1225 1180
Wire Wire Line
	1345 1380 1345 1485
Wire Wire Line
	3245 2705 3570 2705
Wire Wire Line
	7510 2190 7590 2190
Wire Wire Line
	6140 2190 6140 2310
Wire Wire Line
	4730 875  5125 875 
Wire Wire Line
	6140 1195 6255 1195
Wire Wire Line
	10255 1575 10505 1575
Wire Wire Line
	10400 1675 10505 1675
Wire Wire Line
	10320 930  10400 930 
Wire Wire Line
	1265 5065 1335 5065
Wire Wire Line
	1265 5165 1265 5265
Wire Wire Line
	1265 5265 1265 5365
Wire Wire Line
	1265 5365 1265 5465
Wire Wire Line
	1265 5465 1265 5565
Wire Wire Line
	1265 5565 1265 5665
Wire Wire Line
	2835 5660 2765 5660
Wire Wire Line
	2835 5560 2835 5460
Wire Wire Line
	2835 5460 2835 5360
Wire Wire Line
	2835 5360 2835 5260
Wire Wire Line
	2835 5260 2835 5160
Wire Wire Line
	2835 5160 2835 5060
Wire Wire Line
	8795 4450 8835 4450
Wire Wire Line
	7880 3610 7880 4265
$Comp
L wize-shield:R R8
U 1 1
P 7380 3410
F 0 "R8" V 7290 3275 50  0000 C CNN
F 1 "0R" V 7290 3535 50  0000 C CNN
F 2 "WIZE-SHIELD:R_0603" H 7380 3410 60  0001 C CNN
F 3 "" H 7380 3410 60  0000 C CNN
F 4 "Series Resistor" V 7380 3410 60  0001 C CNN "Function"
F 5 "CRCW06030000Z0EAC" H 7380 3410 60  0001 C CNN "PN"
	1    7380 3410
	0    1    -1   0   
$EndComp
$Comp
L wize-shield:R R7
U 1 1
P 7130 3705
F 0 "R7" H 7025 3775 50  0000 C CNN
F 1 "0R" H 7025 3700 50  0000 C CNN
F 2 "WIZE-SHIELD:R_0603" H 7130 3705 60  0001 C CNN
F 3 "" H 7130 3705 60  0000 C CNN
F 4 "Series Resistor" V 7130 3705 60  0001 C CNN "Function"
F 5 "CRCW06030000Z0EAC" H 7130 3705 60  0001 C CNN "PN"
	1    7130 3705
	-1   0    0    -1  
$EndComp
Wire Wire Line
	7130 3410 6790 3410
Wire Wire Line
	7130 3455 7130 3410
Connection ~ 7130 3410
$Comp
L power:GND #PWR011
U 1 1
P 7130 4030
F 0 "#PWR011" H 7130 4030 50  0001 C CNN
F 1 "GND" H 7130 3960 50  0000 C CNN
F 2 "" H 7130 4030 60  0000 C CNN
F 3 "" H 7130 4030 60  0000 C CNN
	1    7130 4030
	1    0    0    -1  
$EndComp
Wire Wire Line
	7130 3980 7130 3955
$Comp
L wize-shield:R R10
U 1 1
P 7630 3705
F 0 "R10" H 7525 3775 50  0000 C CNN
F 1 "0R" H 7525 3700 50  0000 C CNN
F 2 "WIZE-SHIELD:R_0603" H 7630 3705 60  0001 C CNN
F 3 "" H 7630 3705 60  0000 C CNN
F 4 "Series Resistor" V 7630 3705 60  0001 C CNN "Function"
F 5 "CRCW06030000Z0EAC" H 7630 3705 60  0001 C CNN "PN"
	1    7630 3705
	-1   0    0    -1  
$EndComp
$Comp
L power:GND #PWR014
U 1 1
P 7630 4030
F 0 "#PWR014" H 7630 4030 50  0001 C CNN
F 1 "GND" H 7630 3960 50  0000 C CNN
F 2 "" H 7630 4030 60  0000 C CNN
F 3 "" H 7630 4030 60  0000 C CNN
	1    7630 4030
	1    0    0    -1  
$EndComp
Wire Wire Line
	7630 3455 7630 3410
Wire Wire Line
	7880 3610 7880 3410
Wire Wire Line
	7880 3410 7630 3410
Connection ~ 7880 3610
Connection ~ 7630 3410
Wire Wire Line
	9745 5375 9885 5375
$Comp
L power:+5V #PWR022
U 1 1
P 9885 4615
F 0 "#PWR022" H 9885 4575 50  0001 C CNN
F 1 "+5V" H 9885 4725 50  0000 C CNN
F 2 "" H 9885 4615 60  0000 C CNN
F 3 "" H 9885 4615 60  0000 C CNN
	1    9885 4615
	1    0    0    -1  
$EndComp
$Comp
L wize-shield:Conn_01x03 J19
U 1 1
P 9545 4785
F 0 "J19" H 9545 4985 50  0000 C CNN
F 1 "Conn_01x03" H 9545 4585 50  0001 C CNN
F 2 "WIZE-SHIELD:PinHeader_1x03_P2.54mm_Vertical" H 9545 4785 50  0001 C CNN
F 3 "" H 9545 4785 50  0001 C CNN
F 4 "1x3 Connector" H 9545 4785 60  0001 C CNN "Function"
F 5 "PEC03SAAN" H 9545 4785 60  0001 C CNN "PN"
	1    9545 4785
	-1   0    0    -1  
$EndComp
Wire Wire Line
	9885 4685 9885 4615
$Comp
L power:+3.3V #PWR023
U 1 1
P 9885 4975
F 0 "#PWR023" H 9885 4935 50  0001 C CNN
F 1 "+3.3V" H 9885 5085 50  0000 C CNN
F 2 "" H 9885 4975 60  0000 C CNN
F 3 "" H 9885 4975 60  0000 C CNN
	1    9885 4975
	-1   0    0    -1  
$EndComp
Wire Wire Line
	9745 4885 9745 5000
Wire Wire Line
	9745 5000 9885 5000
Wire Wire Line
	9885 5000 9885 4975
Wire Wire Line
	9745 4685 9885 4685
$Comp
L power:+5V #PWR026
U 1 1
P 9885 5970
F 0 "#PWR026" H 9885 5930 50  0001 C CNN
F 1 "+5V" H 9885 6080 50  0000 C CNN
F 2 "" H 9885 5970 60  0000 C CNN
F 3 "" H 9885 5970 60  0000 C CNN
	1    9885 5970
	1    0    0    -1  
$EndComp
$Comp
L wize-shield:Conn_01x03 J20
U 1 1
P 9545 6140
F 0 "J20" H 9545 6340 50  0000 C CNN
F 1 "Conn_01x03" H 9545 5940 50  0001 C CNN
F 2 "WIZE-SHIELD:PinHeader_1x03_P2.54mm_Vertical" H 9545 6140 50  0001 C CNN
F 3 "" H 9545 6140 50  0001 C CNN
F 4 "1x3 Connector" H 9545 6140 60  0001 C CNN "Function"
F 5 "PEC03SAAN" H 9545 6140 60  0001 C CNN "PN"
	1    9545 6140
	-1   0    0    -1  
$EndComp
Wire Wire Line
	9885 6040 9885 5970
$Comp
L power:+3.3V #PWR027
U 1 1
P 9885 6330
F 0 "#PWR027" H 9885 6290 50  0001 C CNN
F 1 "+3.3V" H 9885 6440 50  0000 C CNN
F 2 "" H 9885 6330 60  0000 C CNN
F 3 "" H 9885 6330 60  0000 C CNN
	1    9885 6330
	-1   0    0    -1  
$EndComp
Wire Wire Line
	9745 6240 9745 6355
Wire Wire Line
	9745 6355 9885 6355
Wire Wire Line
	9885 6355 9885 6330
Wire Wire Line
	9745 6040 9885 6040
Wire Wire Line
	9745 5475 10480 5475
Wire Wire Line
	9745 6140 10480 6140
Wire Wire Line
	9745 4785 10460 4785
NoConn ~ 10505 2375
NoConn ~ 10505 2475
Wire Wire Line
	7630 3980 7630 3955
$Comp
L wize-shield:Conn_01x07 J14
U 1 1
P 1535 5365
F 0 "J14" H 1485 5770 50  0000 L CNN
F 1 "Conn_01x07" H 1615 5316 50  0001 L CNN
F 2 "WIZE-SHIELD:PinHeader_1x07_P2.54mm_Vertical" H 1535 5365 50  0001 C CNN
F 3 "" H 1535 5365 50  0001 C CNN
F 4 "1x7 Connector" H 1535 5365 50  0001 C CNN "Function"
F 5 "PEC07SAAN" H 1535 5365 50  0001 C CNN "PN"
	1    1535 5365
	1    0    0    -1  
$EndComp
$Comp
L wize-shield:Conn_01x07 J18
U 1 1
P 2565 5360
F 0 "J18" H 2505 5760 50  0000 L CNN
F 1 "Conn_01x07" H 2645 5311 50  0001 L CNN
F 2 "WIZE-SHIELD:PinHeader_1x07_P2.54mm_Vertical" H 2565 5360 50  0001 C CNN
F 3 "" H 2565 5360 50  0001 C CNN
F 4 "1x7 Connector" H 2565 5360 50  0001 C CNN "Function"
F 5 "PEC07SAAN" H 2565 5360 50  0001 C CNN "PN"
	1    2565 5360
	-1   0    0    -1  
$EndComp
$Comp
L wize-shield:Conn_01x07 J17
U 1 1
P 1845 5360
F 0 "J17" H 1780 5765 50  0000 L CNN
F 1 "Conn_01x07" H 1925 5311 50  0001 L CNN
F 2 "WIZE-SHIELD:PinHeader_1x07_P2.54mm_Vertical" H 1845 5360 50  0001 C CNN
F 3 "" H 1845 5360 50  0001 C CNN
F 4 "1x7 Connector" H 1845 5360 50  0001 C CNN "Function"
F 5 "PEC07SAAN" H 1845 5360 50  0001 C CNN "PN"
	1    1845 5360
	-1   0    0    -1  
$EndComp
Wire Wire Line
	2295 5660 2045 5660
Wire Wire Line
	2045 5560 2295 5560
Wire Wire Line
	2295 5460 2045 5460
Wire Wire Line
	2045 5360 2295 5360
Wire Wire Line
	2295 5260 2045 5260
Wire Wire Line
	2045 5160 2295 5160
Wire Wire Line
	2045 5060 2295 5060
$EndSCHEMATC
